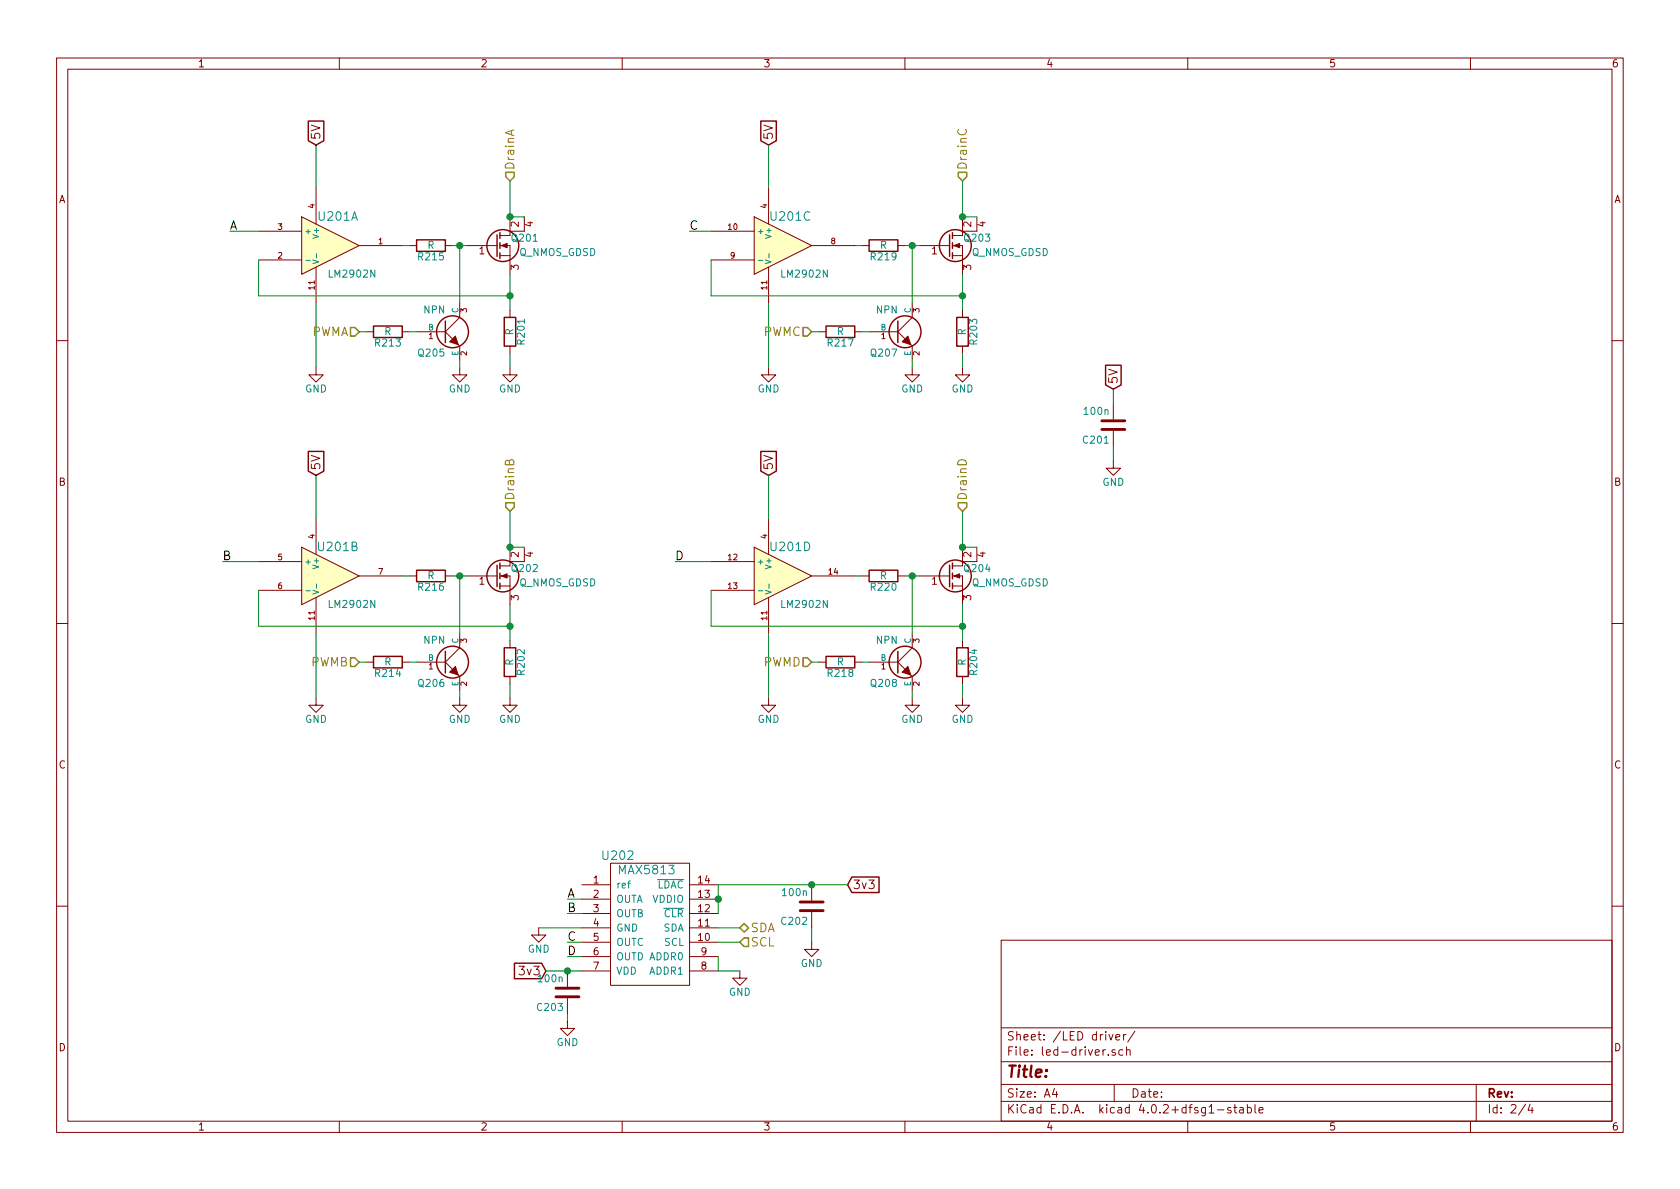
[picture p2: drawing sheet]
EESchema Schematic File Version 2
LIBS:rpi_shield-rescue
LIBS:power
LIBS:device
LIBS:transistors
LIBS:conn
LIBS:linear
LIBS:regul
LIBS:74xx
LIBS:cmos4000
LIBS:adc-dac
LIBS:memory
LIBS:xilinx
LIBS:microcontrollers
LIBS:dsp
LIBS:microchip
LIBS:analog_switches
LIBS:motorola
LIBS:texas
LIBS:intel
LIBS:audio
LIBS:interface
LIBS:digital-audio
LIBS:philips
LIBS:display
LIBS:cypress
LIBS:siliconi
LIBS:opto
LIBS:atmel
LIBS:contrib
LIBS:valves
LIBS:netl
LIBS:rpi_shield-cache
EELAYER 25 0
EELAYER END
$Descr A4 11693 8268
encoding utf-8
Sheet 2 4
Title ""
Date ""
Rev ""
Comp ""
Comment1 ""
Comment2 ""
Comment3 ""
Comment4 ""
$EndDescr
$Comp
L GND #PWR09
U 1 1
P 3550 2550
F 0 "#PWR09" H 3550 2300 50  0001 C CNN
F 1 "GND" H 3550 2400 50  0000 C CNN
F 2 "" H 3550 2550 60  0000 C CNN
F 3 "" H 3550 2550 60  0000 C CNN
	1    3550 2550
	1    0    0    -1  
$EndComp
$Comp
L R R201
U 1 1
P 3550 2300
F 0 "R201" V 3630 2300 50  0000 C CNN
F 1 "R" V 3550 2300 50  0000 C CNN
F 2 "netl:SMD_0603" V 3480 2300 30  0001 C CNN
F 3 "" H 3550 2300 30  0000 C CNN
	1    3550 2300
	1    0    0    -1  
$EndComp
$Comp
L GND #PWR010
U 1 1
P 2200 2550
F 0 "#PWR010" H 2200 2300 50  0001 C CNN
F 1 "GND" H 2200 2400 50  0000 C CNN
F 2 "" H 2200 2550 60  0000 C CNN
F 3 "" H 2200 2550 60  0000 C CNN
	1    2200 2550
	1    0    0    -1  
$EndComp
Text GLabel 2200 1000 1    60   Input ~ 0
5V
$Comp
L GND #PWR011
U 1 1
P 3550 4850
F 0 "#PWR011" H 3550 4600 50  0001 C CNN
F 1 "GND" H 3550 4700 50  0000 C CNN
F 2 "" H 3550 4850 60  0000 C CNN
F 3 "" H 3550 4850 60  0000 C CNN
	1    3550 4850
	1    0    0    -1  
$EndComp
$Comp
L R R202
U 1 1
P 3550 4600
F 0 "R202" V 3630 4600 50  0000 C CNN
F 1 "R" V 3550 4600 50  0000 C CNN
F 2 "netl:SMD_0603" V 3480 4600 30  0001 C CNN
F 3 "" H 3550 4600 30  0000 C CNN
	1    3550 4600
	1    0    0    -1  
$EndComp
$Comp
L GND #PWR012
U 1 1
P 2200 4850
F 0 "#PWR012" H 2200 4600 50  0001 C CNN
F 1 "GND" H 2200 4700 50  0000 C CNN
F 2 "" H 2200 4850 60  0000 C CNN
F 3 "" H 2200 4850 60  0000 C CNN
	1    2200 4850
	1    0    0    -1  
$EndComp
Text GLabel 2200 3300 1    60   Input ~ 0
5V
$Comp
L LM2902N-RESCUE-rpi_shield U201
U 2 1
P 2300 4000
AR Path="/566E455E" Ref="U201"  Part="2" 
AR Path="/566DAEE5/566E455E" Ref="U201"  Part="2" 
F 0 "U201" H 2350 4200 60  0000 C CNN
F 1 "LM2902N" H 2450 3800 50  0000 C CNN
F 2 "Housings_SOIC:SOIC-14_3.9x8.7mm_Pitch1.27mm" H 2300 4000 60  0001 C CNN
F 3 "" H 2300 4000 60  0000 C CNN
	2    2300 4000
	1    0    0    -1  
$EndComp
$Comp
L GND #PWR013
U 1 1
P 6700 2550
F 0 "#PWR013" H 6700 2300 50  0001 C CNN
F 1 "GND" H 6700 2400 50  0000 C CNN
F 2 "" H 6700 2550 60  0000 C CNN
F 3 "" H 6700 2550 60  0000 C CNN
	1    6700 2550
	1    0    0    -1  
$EndComp
$Comp
L R R203
U 1 1
P 6700 2300
F 0 "R203" V 6780 2300 50  0000 C CNN
F 1 "R" V 6700 2300 50  0000 C CNN
F 2 "netl:SMD_0603" V 6630 2300 30  0001 C CNN
F 3 "" H 6700 2300 30  0000 C CNN
	1    6700 2300
	1    0    0    -1  
$EndComp
$Comp
L GND #PWR014
U 1 1
P 5350 2550
F 0 "#PWR014" H 5350 2300 50  0001 C CNN
F 1 "GND" H 5350 2400 50  0000 C CNN
F 2 "" H 5350 2550 60  0000 C CNN
F 3 "" H 5350 2550 60  0000 C CNN
	1    5350 2550
	1    0    0    -1  
$EndComp
Text GLabel 5350 1000 1    60   Input ~ 0
5V
$Comp
L MAX5813 U202
U 1 1
P 4500 6450
F 0 "U202" H 4300 6950 60  0000 C CNN
F 1 "MAX5813" H 4500 6850 60  0000 C CNN
F 2 "Housings_SSOP:TSSOP-14_4.4x5mm_Pitch0.65mm" H 4300 6500 60  0001 C CNN
F 3 "" H 4300 6500 60  0000 C CNN
	1    4500 6450
	1    0    0    -1  
$EndComp
$Comp
L GND #PWR015
U 1 1
P 3750 6450
F 0 "#PWR015" H 3750 6200 50  0001 C CNN
F 1 "GND" H 3750 6300 50  0000 C CNN
F 2 "" H 3750 6450 60  0000 C CNN
F 3 "" H 3750 6450 60  0000 C CNN
	1    3750 6450
	1    0    0    -1  
$EndComp
Text GLabel 3800 6750 0    60   Input ~ 0
3v3
Text GLabel 5900 6150 2    60   Input ~ 0
3v3
$Comp
L GND #PWR016
U 1 1
P 5150 6750
F 0 "#PWR016" H 5150 6500 50  0001 C CNN
F 1 "GND" H 5150 6600 50  0000 C CNN
F 2 "" H 5150 6750 60  0000 C CNN
F 3 "" H 5150 6750 60  0000 C CNN
	1    5150 6750
	1    0    0    -1  
$EndComp
Text HLabel 5150 6450 2    60   BiDi ~ 0
SDA
Text HLabel 5150 6550 2    60   Input ~ 0
SCL
$Comp
L GND #PWR017
U 1 1
P 6700 4850
F 0 "#PWR017" H 6700 4600 50  0001 C CNN
F 1 "GND" H 6700 4700 50  0000 C CNN
F 2 "" H 6700 4850 60  0000 C CNN
F 3 "" H 6700 4850 60  0000 C CNN
	1    6700 4850
	1    0    0    -1  
$EndComp
$Comp
L R R204
U 1 1
P 6700 4600
F 0 "R204" V 6780 4600 50  0000 C CNN
F 1 "R" V 6700 4600 50  0000 C CNN
F 2 "netl:SMD_0603" V 6630 4600 30  0001 C CNN
F 3 "" H 6700 4600 30  0000 C CNN
	1    6700 4600
	1    0    0    -1  
$EndComp
$Comp
L GND #PWR018
U 1 1
P 5350 4850
F 0 "#PWR018" H 5350 4600 50  0001 C CNN
F 1 "GND" H 5350 4700 50  0000 C CNN
F 2 "" H 5350 4850 60  0000 C CNN
F 3 "" H 5350 4850 60  0000 C CNN
	1    5350 4850
	1    0    0    -1  
$EndComp
Text GLabel 5350 3300 1    60   Input ~ 0
5V
$Comp
L LM2902N-RESCUE-rpi_shield U201
U 4 1
P 5450 4000
AR Path="/566E01D7" Ref="U201"  Part="4" 
AR Path="/566DAEE5/566E01D7" Ref="U201"  Part="4" 
F 0 "U201" H 5500 4200 60  0000 C CNN
F 1 "LM2902N" H 5600 3800 50  0000 C CNN
F 2 "Housings_SOIC:SOIC-14_3.9x8.7mm_Pitch1.27mm" H 5450 4000 60  0001 C CNN
F 3 "" H 5450 4000 60  0000 C CNN
	4    5450 4000
	1    0    0    -1  
$EndComp
$Comp
L C C201
U 1 1
P 7750 2950
F 0 "C201" H 7775 3050 50  0000 L CNN
F 1 "100n" H 7775 2850 50  0000 L CNN
F 2 "netl:SMD_0603" H 7788 2800 30  0001 C CNN
F 3 "" H 7750 2950 60  0000 C CNN
	1    7750 2950
	-1   0    0    1   
$EndComp
Text GLabel 7750 2700 1    60   Input ~ 0
5V
$Comp
L GND #PWR019
U 1 1
P 7750 3200
F 0 "#PWR019" H 7750 2950 50  0001 C CNN
F 1 "GND" H 7750 3050 50  0000 C CNN
F 2 "" H 7750 3200 60  0000 C CNN
F 3 "" H 7750 3200 60  0000 C CNN
	1    7750 3200
	1    0    0    -1  
$EndComp
Text Label 3950 6250 0    60   ~ 0
A
Text Label 3950 6350 0    60   ~ 0
B
Text Label 3950 6550 0    60   ~ 0
C
Text Label 3950 6650 0    60   ~ 0
D
Text Label 1550 3900 0    60   ~ 0
B
Text Label 1600 1600 0    60   ~ 0
A
Text Label 4800 1600 0    60   ~ 0
C
Text Label 4700 3900 0    60   ~ 0
D
$Comp
L Q_NMOS_GDSD Q202
U 1 1
P 3450 4000
F 0 "Q202" H 3750 4050 50  0000 R CNN
F 1 "Q_NMOS_GDSD" H 4150 3950 50  0000 R CNN
F 2 "netl:TO252" H 3650 4100 29  0001 C CNN
F 3 "" H 3450 4000 60  0000 C CNN
	1    3450 4000
	1    0    0    -1  
$EndComp
$Comp
L Q_NMOS_GDSD Q201
U 1 1
P 3450 1700
F 0 "Q201" H 3750 1750 50  0000 R CNN
F 1 "Q_NMOS_GDSD" H 4150 1650 50  0000 R CNN
F 2 "netl:TO252" H 3650 1800 29  0001 C CNN
F 3 "" H 3450 1700 60  0000 C CNN
	1    3450 1700
	1    0    0    -1  
$EndComp
$Comp
L Q_NMOS_GDSD Q204
U 1 1
P 6600 4000
F 0 "Q204" H 6900 4050 50  0000 R CNN
F 1 "Q_NMOS_GDSD" H 7300 3950 50  0000 R CNN
F 2 "netl:TO252" H 6800 4100 29  0001 C CNN
F 3 "" H 6600 4000 60  0000 C CNN
	1    6600 4000
	1    0    0    -1  
$EndComp
$Comp
L Q_NMOS_GDSD Q203
U 1 1
P 6600 1700
F 0 "Q203" H 6900 1750 50  0000 R CNN
F 1 "Q_NMOS_GDSD" H 7300 1650 50  0000 R CNN
F 2 "netl:TO252" H 6800 1800 29  0001 C CNN
F 3 "" H 6600 1700 60  0000 C CNN
	1    6600 1700
	1    0    0    -1  
$EndComp
$Comp
L C C202
U 1 1
P 5650 6300
F 0 "C202" H 5675 6400 50  0000 L CNN
F 1 "100n" H 5675 6200 50  0000 L CNN
F 2 "netl:SMD_0603" H 5688 6150 30  0001 C CNN
F 3 "" H 5650 6300 60  0000 C CNN
	1    5650 6300
	-1   0    0    1   
$EndComp
$Comp
L GND #PWR020
U 1 1
P 5650 6550
F 0 "#PWR020" H 5650 6300 50  0001 C CNN
F 1 "GND" H 5650 6400 50  0000 C CNN
F 2 "" H 5650 6550 60  0000 C CNN
F 3 "" H 5650 6550 60  0000 C CNN
	1    5650 6550
	1    0    0    -1  
$EndComp
$Comp
L C C203
U 1 1
P 3950 6900
F 0 "C203" H 3975 7000 50  0000 L CNN
F 1 "100n" H 3975 6800 50  0000 L CNN
F 2 "netl:SMD_0603" H 3988 6750 30  0001 C CNN
F 3 "" H 3950 6900 60  0000 C CNN
	1    3950 6900
	-1   0    0    1   
$EndComp
$Comp
L GND #PWR021
U 1 1
P 3950 7100
F 0 "#PWR021" H 3950 6850 50  0001 C CNN
F 1 "GND" H 3950 6950 50  0000 C CNN
F 2 "" H 3950 7100 60  0000 C CNN
F 3 "" H 3950 7100 60  0000 C CNN
	1    3950 7100
	1    0    0    -1  
$EndComp
Text HLabel 3550 1250 1    60   Input ~ 0
DrainA
Text HLabel 3550 3550 1    60   Input ~ 0
DrainB
Text HLabel 6700 1250 1    60   Input ~ 0
DrainC
Text HLabel 6700 3550 1    60   Input ~ 0
DrainD
$Comp
L LM2902N-RESCUE-rpi_shield U201
U 1 1
P 2300 1700
AR Path="/566DDC60" Ref="U201"  Part="1" 
AR Path="/566DAEE5/566DDC60" Ref="U201"  Part="1" 
F 0 "U201" H 2350 1900 60  0000 C CNN
F 1 "LM2902N" H 2450 1500 50  0000 C CNN
F 2 "Housings_SOIC:SOIC-14_3.9x8.7mm_Pitch1.27mm" H 2300 1700 60  0001 C CNN
F 3 "" H 2300 1700 60  0000 C CNN
	1    2300 1700
	1    0    0    -1  
$EndComp
$Comp
L LM2902N-RESCUE-rpi_shield U201
U 3 1
P 5450 1700
AR Path="/566E47DC" Ref="U201"  Part="3" 
AR Path="/566DAEE5/566E47DC" Ref="U201"  Part="3" 
F 0 "U201" H 5500 1900 60  0000 C CNN
F 1 "LM2902N" H 5600 1500 50  0000 C CNN
F 2 "Housings_SOIC:SOIC-14_3.9x8.7mm_Pitch1.27mm" H 5450 1700 60  0001 C CNN
F 3 "" H 5450 1700 60  0000 C CNN
	3    5450 1700
	1    0    0    -1  
$EndComp
$Comp
L NPN Q208
U 1 1
P 6250 4600
F 0 "Q208" H 6250 4450 50  0000 R CNN
F 1 "NPN" H 6250 4750 50  0000 R CNN
F 2 "TO_SOT_Packages_SMD:SOT-23" H 6250 4600 60  0001 C CNN
F 3 "" H 6250 4600 60  0000 C CNN
	1    6250 4600
	1    0    0    -1  
$EndComp
$Comp
L GND #PWR022
U 1 1
P 6350 4850
F 0 "#PWR022" H 6350 4600 50  0001 C CNN
F 1 "GND" H 6350 4700 50  0000 C CNN
F 2 "" H 6350 4850 60  0000 C CNN
F 3 "" H 6350 4850 60  0000 C CNN
	1    6350 4850
	1    0    0    -1  
$EndComp
$Comp
L NPN Q206
U 1 1
P 3100 4600
F 0 "Q206" H 3100 4450 50  0000 R CNN
F 1 "NPN" H 3100 4750 50  0000 R CNN
F 2 "TO_SOT_Packages_SMD:SOT-23" H 3100 4600 60  0001 C CNN
F 3 "" H 3100 4600 60  0000 C CNN
	1    3100 4600
	1    0    0    -1  
$EndComp
$Comp
L GND #PWR023
U 1 1
P 3200 4850
F 0 "#PWR023" H 3200 4600 50  0001 C CNN
F 1 "GND" H 3200 4700 50  0000 C CNN
F 2 "" H 3200 4850 60  0000 C CNN
F 3 "" H 3200 4850 60  0000 C CNN
	1    3200 4850
	1    0    0    -1  
$EndComp
$Comp
L NPN Q205
U 1 1
P 3100 2300
F 0 "Q205" H 3100 2150 50  0000 R CNN
F 1 "NPN" H 3100 2450 50  0000 R CNN
F 2 "TO_SOT_Packages_SMD:SOT-23" H 3100 2300 60  0001 C CNN
F 3 "" H 3100 2300 60  0000 C CNN
	1    3100 2300
	1    0    0    -1  
$EndComp
$Comp
L GND #PWR024
U 1 1
P 3200 2550
F 0 "#PWR024" H 3200 2300 50  0001 C CNN
F 1 "GND" H 3200 2400 50  0000 C CNN
F 2 "" H 3200 2550 60  0000 C CNN
F 3 "" H 3200 2550 60  0000 C CNN
	1    3200 2550
	1    0    0    -1  
$EndComp
$Comp
L NPN Q207
U 1 1
P 6250 2300
F 0 "Q207" H 6250 2150 50  0000 R CNN
F 1 "NPN" H 6250 2450 50  0000 R CNN
F 2 "TO_SOT_Packages_SMD:SOT-23" H 6250 2300 60  0001 C CNN
F 3 "" H 6250 2300 60  0000 C CNN
	1    6250 2300
	1    0    0    -1  
$EndComp
$Comp
L GND #PWR025
U 1 1
P 6350 2550
F 0 "#PWR025" H 6350 2300 50  0001 C CNN
F 1 "GND" H 6350 2400 50  0000 C CNN
F 2 "" H 6350 2550 60  0000 C CNN
F 3 "" H 6350 2550 60  0000 C CNN
	1    6350 2550
	1    0    0    -1  
$EndComp
$Comp
L R R220
U 1 1
P 6150 4000
F 0 "R220" V 6230 4000 50  0000 C CNN
F 1 "R" V 6150 4000 50  0000 C CNN
F 2 "netl:SMD_0603" V 6080 4000 50  0001 C CNN
F 3 "" H 6150 4000 50  0000 C CNN
	1    6150 4000
	0    1    1    0   
$EndComp
$Comp
L R R218
U 1 1
P 5850 4600
F 0 "R218" V 5930 4600 50  0000 C CNN
F 1 "R" V 5850 4600 50  0000 C CNN
F 2 "netl:SMD_0603" V 5780 4600 50  0001 C CNN
F 3 "" H 5850 4600 50  0000 C CNN
	1    5850 4600
	0    1    1    0   
$EndComp
$Comp
L R R219
U 1 1
P 6150 1700
F 0 "R219" V 6230 1700 50  0000 C CNN
F 1 "R" V 6150 1700 50  0000 C CNN
F 2 "netl:SMD_0603" V 6080 1700 50  0001 C CNN
F 3 "" H 6150 1700 50  0000 C CNN
	1    6150 1700
	0    1    1    0   
$EndComp
$Comp
L R R217
U 1 1
P 5850 2300
F 0 "R217" V 5930 2300 50  0000 C CNN
F 1 "R" V 5850 2300 50  0000 C CNN
F 2 "netl:SMD_0603" V 5780 2300 50  0001 C CNN
F 3 "" H 5850 2300 50  0000 C CNN
	1    5850 2300
	0    1    1    0   
$EndComp
$Comp
L R R215
U 1 1
P 3000 1700
F 0 "R215" V 3080 1700 50  0000 C CNN
F 1 "R" V 3000 1700 50  0000 C CNN
F 2 "netl:SMD_0603" V 2930 1700 50  0001 C CNN
F 3 "" H 3000 1700 50  0000 C CNN
	1    3000 1700
	0    1    1    0   
$EndComp
$Comp
L R R213
U 1 1
P 2700 2300
F 0 "R213" V 2780 2300 50  0000 C CNN
F 1 "R" V 2700 2300 50  0000 C CNN
F 2 "netl:SMD_0603" V 2630 2300 50  0001 C CNN
F 3 "" H 2700 2300 50  0000 C CNN
	1    2700 2300
	0    1    1    0   
$EndComp
$Comp
L R R216
U 1 1
P 3000 4000
F 0 "R216" V 3080 4000 50  0000 C CNN
F 1 "R" V 3000 4000 50  0000 C CNN
F 2 "netl:SMD_0603" V 2930 4000 50  0001 C CNN
F 3 "" H 3000 4000 50  0000 C CNN
	1    3000 4000
	0    1    1    0   
$EndComp
$Comp
L R R214
U 1 1
P 2700 4600
F 0 "R214" V 2780 4600 50  0000 C CNN
F 1 "R" V 2700 4600 50  0000 C CNN
F 2 "netl:SMD_0603" V 2630 4600 50  0001 C CNN
F 3 "" H 2700 4600 50  0000 C CNN
	1    2700 4600
	0    1    1    0   
$EndComp
Text HLabel 2500 4600 0    60   Input ~ 0
PWMB
Wire Wire Line
	3550 2450 3550 2550
Wire Wire Line
	3550 1900 3550 2150
Wire Wire Line
	2200 1000 2200 1300
Wire Wire Line
	2200 2100 2200 2550
Wire Wire Line
	3550 1250 3550 1500
Wire Wire Line
	3550 4750 3550 4850
Wire Wire Line
	1800 4350 1800 4100
Wire Wire Line
	2200 3300 2200 3600
Wire Wire Line
	2200 4400 2200 4850
Wire Wire Line
	3550 3550 3550 3800
Wire Wire Line
	6700 2450 6700 2550
Connection ~ 6700 2050
Wire Wire Line
	6700 1900 6700 2150
Wire Wire Line
	4950 2050 4950 1800
Wire Wire Line
	5350 1000 5350 1300
Wire Wire Line
	5350 2100 5350 2550
Wire Wire Line
	6700 1250 6700 1500
Wire Wire Line
	4050 6450 3750 6450
Wire Wire Line
	3950 6250 4050 6250
Wire Wire Line
	4050 6350 3950 6350
Wire Wire Line
	3950 6550 4050 6550
Wire Wire Line
	3800 6750 4050 6750
Wire Wire Line
	5150 6450 5000 6450
Wire Wire Line
	5000 6550 5150 6550
Wire Wire Line
	5000 6750 5150 6750
Wire Wire Line
	5000 6150 5900 6150
Wire Wire Line
	5000 6150 5000 6350
Connection ~ 5000 6250
Wire Wire Line
	5000 6650 5000 6750
Wire Wire Line
	4800 1600 4950 1600
Wire Wire Line
	1550 3900 1800 3900
Wire Wire Line
	1600 1600 1800 1600
Wire Wire Line
	6700 4750 6700 4850
Wire Wire Line
	4950 4350 4950 4100
Wire Wire Line
	5350 3300 5350 3600
Wire Wire Line
	5350 4400 5350 4850
Wire Wire Line
	6700 3550 6700 3800
Wire Wire Line
	4700 3900 4950 3900
Wire Wire Line
	4050 6650 3950 6650
Wire Wire Line
	7750 3100 7750 3200
Wire Wire Line
	7750 2800 7750 2700
Wire Wire Line
	6700 4200 6700 4450
Wire Wire Line
	6700 3800 6800 3800
Connection ~ 6700 3800
Connection ~ 6700 4350
Wire Wire Line
	3550 4200 3550 4450
Connection ~ 3550 4350
Wire Wire Line
	3550 3800 3650 3800
Connection ~ 3550 3800
Connection ~ 3550 2050
Wire Wire Line
	3550 1500 3650 1500
Wire Wire Line
	6300 1700 6400 1700
Wire Wire Line
	6700 1500 6800 1500
Connection ~ 6700 1500
Connection ~ 3550 1500
Wire Wire Line
	5650 6550 5650 6450
Connection ~ 5650 6150
Connection ~ 3950 6750
Wire Wire Line
	3950 7050 3950 7100
Wire Wire Line
	1800 1800 1800 2050
Wire Wire Line
	1800 4350 3550 4350
Wire Wire Line
	1800 2050 3550 2050
Wire Wire Line
	4950 2050 6700 2050
Wire Wire Line
	4950 4350 6700 4350
Wire Wire Line
	5950 4000 6000 4000
Wire Wire Line
	6300 4000 6400 4000
Wire Wire Line
	6350 4400 6350 4000
Connection ~ 6350 4000
Wire Wire Line
	6050 4600 6000 4600
Wire Wire Line
	6350 4800 6350 4850
Wire Wire Line
	6000 1700 5950 1700
Wire Wire Line
	6350 2550 6350 2500
Wire Wire Line
	6350 2100 6350 1700
Connection ~ 6350 1700
Wire Wire Line
	6050 2300 6000 2300
Wire Wire Line
	2800 1700 2850 1700
Wire Wire Line
	3150 1700 3250 1700
Wire Wire Line
	3200 2550 3200 2500
Wire Wire Line
	3200 2100 3200 1700
Connection ~ 3200 1700
Wire Wire Line
	2900 2300 2850 2300
Wire Wire Line
	2800 4000 2850 4000
Wire Wire Line
	3200 4850 3200 4800
Wire Wire Line
	3200 4400 3200 4000
Wire Wire Line
	3150 4000 3250 4000
Connection ~ 3200 4000
Wire Wire Line
	2900 4600 2850 4600
Text HLabel 2500 2300 0    60   Input ~ 0
PWMA
Text HLabel 5650 2300 0    60   Input ~ 0
PWMC
Text HLabel 5650 4600 0    60   Input ~ 0
PWMD
Wire Wire Line
	2500 4600 2550 4600
Wire Wire Line
	2550 2300 2500 2300
Wire Wire Line
	5650 4600 5700 4600
Wire Wire Line
	5650 2300 5700 2300
$EndSCHEMATC
